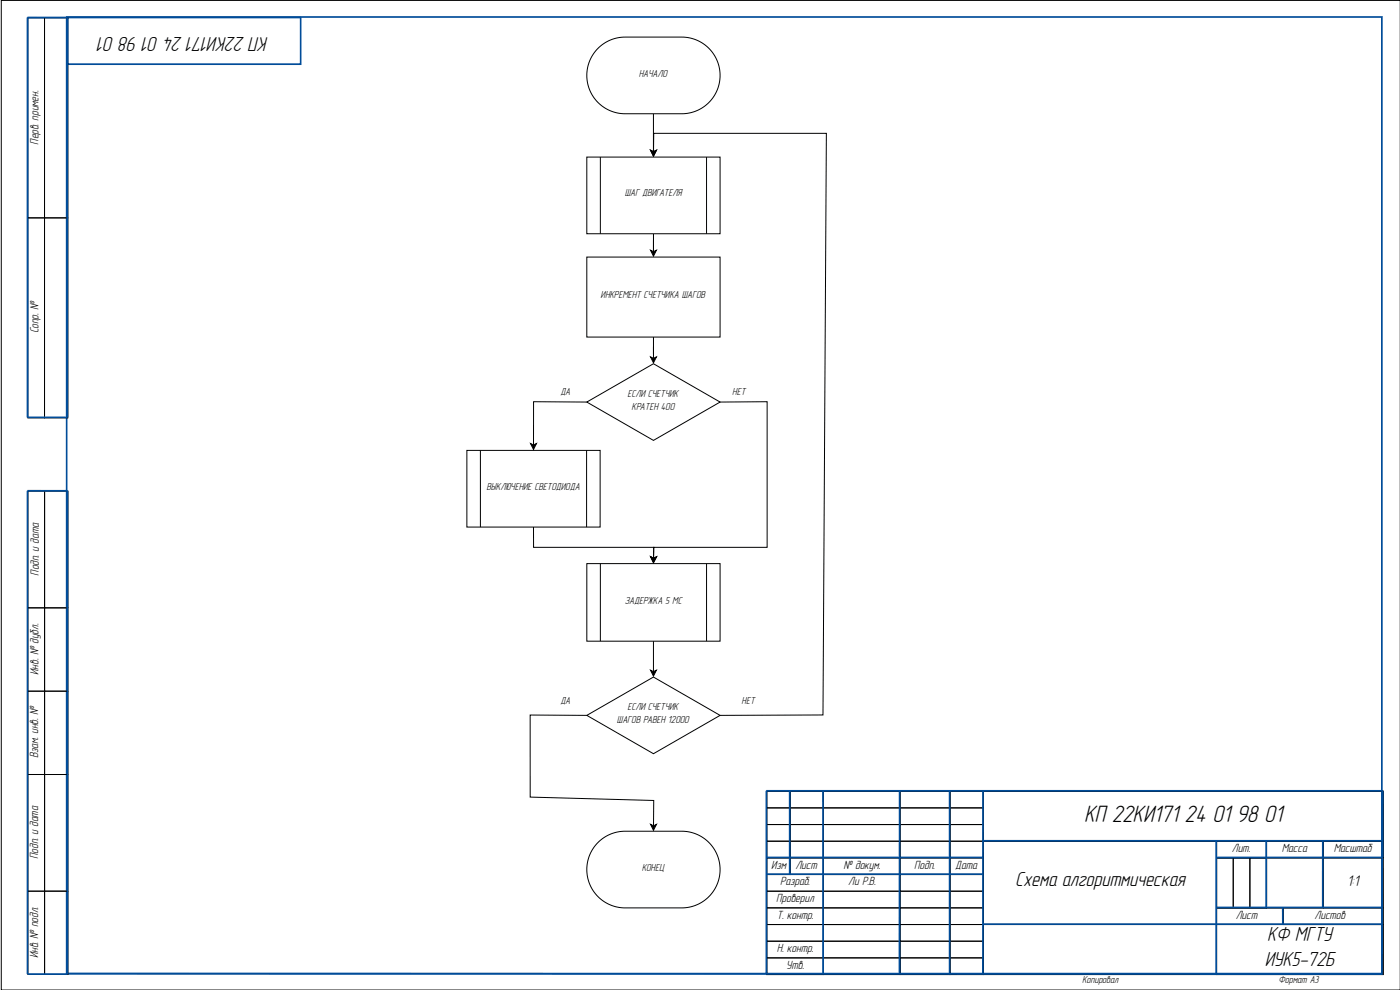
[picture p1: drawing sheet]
<svg xmlns="http://www.w3.org/2000/svg" width="420mm" height="297mm" viewBox="0 0 420 297" stroke-linecap="round" stroke-linejoin="round" font-family="sans-serif">
<g fill="none" stroke="#000" stroke-width=".3">
<path d="M8.4 5.4h5v60h-5zM13.4 5.4h7v60h-7zM420.2 .1h-419.8v296.9M196.1 34.1v11.4M195.2 45.1l.9 .4 .9-.4-.9 1.7zM8.4 65.4h5v60h-5zM13.4 65.4h7v60h-7zM8.4 147.4h5v35h-5zM13.4 147.4h7v35h-7zM8.4 182.4h5v25h-5zM13.4 182.4h7v25h-7zM8.4 207.4h5v25h-5z"/>
<path d="M13.4 207.4h7v25h-7zM8.4 232.4h5v35h-5zM13.4 232.4h7v35h-7zM230.1 237.4h185v55h-185zM230.1 237.4h7v5h-7zM237.1 237.4h10v5h-10zM247.1 237.4h23v5h-23zM270.1 237.4h15v5h-15zM285.2 237.4h9.9v5h-9.9zM295.2 237.4h120v15h-120zM230.1 242.4h7v5h-7zM230.1 252.4h7v5h-7z"/>
<path d="M230.1 257.4h7v5h-7zM230.1 247.4h7v5h-7zM237.1 242.4h10v5h-10zM237.1 247.4h10v5h-10zM237.1 252.4h10v5h-10zM237.1 257.4h10v5h-10zM247.1 242.4h23v5h-23zM247.1 247.4h23v5h-23zM247.1 252.4h23v5h-23zM247.1 257.4h23v5h-23zM270.1 242.4h15v5h-15zM270.1 257.4h15v5h-15z"/>
<path d="M270.1 247.4h15v5h-15zM270.1 252.4h15v5h-15zM285.2 242.4h9.9v5h-9.9zM285.2 247.4h10v5h-10zM285.2 252.4h10v5h-10zM285.2 257.4h10v5h-10zM295.2 252.4h70v25h-70zM365.1 257.4h15v15h-15zM365.2 252.4h14.9v5h-14.9zM365.2 257.4h5v15h-5zM370.1 257.4h5v15h-5zM375.2 257.4h5v15h-5z"/>
<path d="M380.2 252.4h17v5h-17zM380.2 257.4h17v15h-17zM397.1 257.4h18v15h-18zM397.2 252.4h18v5h-18zM8.4 267.4h5v25h-5zM13.4 267.4h7v25h-7zM230.1 267.4h17v5h-17zM230.1 272.4h17v5h-17zM230.1 262.4h17v5h-17zM230.1 277.4h17v5h-17zM247.1 272.4h23v5h-23zM247.1 267.4h23v5h-23z"/>
<path d="M247.1 277.4h23v5h-23zM247.2 262.4h23v5h-23zM270.1 262.4h15v5h-15zM270.1 267.4h15v5h-15zM270.1 277.4h15v5h-15zM270.2 272.4h15v5h-15zM285.2 262.4h10v5h-10zM285.2 267.4h10v5h-10zM285.2 272.4h10v5h-10zM285.2 277.4h10v5h-10zM295.1 277.4h70v15h-70zM365.2 277.4h50v15h-50z"/>
<path d="M365.2 272.4h20v5h-20zM385.1 272.4h30v5h-30zM230.1 282.4h17v5h-17zM230.1 287.4h17v5h-17zM247.2 282.4h23v5h-23zM247.2 287.4h23v5h-23zM270.1 282.4h15v5h-15zM270.2 287.4h15v5h-15zM285.1 287.4h10v5h-10zM285.2 282.4h10v5h-10z"/>
</g>
<g fill="none" stroke="#004c99" stroke-width=".51">
<path d="M8.2 5.2l12.1 .1-.1 119.9h-12zM20 5.1h394.8v287h-394.8zM20.3 5.3h70v14h-70zM8.3 147.2h12v145h-12zM237 237.2v25M247 237.2v55M270 237.2v54.9M285 237.2v55M295 237.3v54.9M230 257.2h65M295 252.2h120M365 252.2v40"/>
<path d="M380 252.3v19.9M397 252.3v19.9M415 257.2h-50M230 262.2h65M295 277.2h120M365 272.2h50M385 272.2v5M20 292.1l395 .1M414.8 292.1l.2-54.8-185-.1v55"/>
</g>
<path d="M195.2 45.1l.9 .4 .9-.4-.9 1.7z" fill="#000"/>
<path d="M179.5 14.5l1.5-1.3 1.7-1 1.9-.7 1.9-.3 18.4-.1 3.3 .6 2.1 .9 1.8 1.3 1.6 1.7 1.2 1.9 .8 2.1 .4 2.2-.1 2.2-.5 2.2-1.2 2.6-1.9 2.3-2.6 1.8-2.7 .9-2.2 .3h-17.6l-3.3-.6-2.8-1.3-2.1-1.8-1.7-2.6-1-2.7-.3-2.8 .4-2.7 1.3-2.9z" fill="#fff"/>
<path d="M179.5 14.5l1.5-1.3 1.7-1 1.9-.7 1.9-.3 18.4-.1 3.3 .6 2.1 .9 1.8 1.3 1.6 1.7 1.2 1.9 .8 2.1 .4 2.2-.1 2.2-.5 2.2-1.2 2.6-1.9 2.3-2.6 1.8-2.7 .9-2.2 .3h-17.6l-3.3-.6-2.8-1.3-2.1-1.8-1.7-2.6-1-2.7-.3-2.8 .4-2.7 1.3-2.9z" fill="none" stroke="#000" stroke-width=".3"/>
<path d="M179.5 252.7l1.5-1.2 1.7-1 1.9-.7 1.9-.4h18.4l3.3 .6 2.1 .9 1.8 1.3 1.6 1.6 1.2 1.9 .8 2.1 .4 2.2-.1 2.3-.5 2.2-1.2 2.5-2 2.4-2.5 1.8-2.7 .9-2.2 .3h-17.6l-3.3-.6-2.8-1.4-2.1-1.8-1.6-2.3-1.1-2.9-.3-2.8 .4-2.8 1.3-2.8z" fill="#fff"/>
<path d="M195.2 75.1l.9 .4 .9-.4-.9 1.7zM196.1 70.1v5.4M179.5 252.7l1.5-1.2 1.7-1 1.9-.7 1.9-.4h18.4l3.3 .6 2.1 .9 1.8 1.3 1.6 1.6 1.2 1.9 .8 2.1 .4 2.2-.1 2.3-.5 2.2-1.2 2.5-2 2.4-2.5 1.8-2.7 .9-2.2 .3h-17.6l-3.3-.6-2.8-1.4-2.1-1.8-1.6-2.3-1.1-2.9-.3-2.8 .4-2.8 1.3-2.8z" fill="none" stroke="#000" stroke-width=".3"/>
<path d="M195.2 75.1l.9 .4 .9-.4-.9 1.7z" fill="#000"/>
<path d="M176.1 47.1h40v23h-40z" fill="#fff"/>
<path d="M176.1 47.1h40v23h-40zM180.2 47.1v23M212.1 47.1v23M195.2 107.1l.9 .4 .9-.4-.9 1.7zM196.1 101.1v6.4" fill="none" stroke="#000" stroke-width=".3"/>
<path d="M195.2 107.1l.9 .4 .9-.4-.9 1.7z" fill="#000"/>
<path d="M176.1 77.1h40v24h-40z" fill="#fff"/>
<path d="M176.1 77.1h40v24h-40z" fill="none" stroke="#000" stroke-width=".3"/>
<path d="M140.1 135.1h40v23h-40z" fill="#fff"/>
<path d="M140.1 135.1h40v23h-40zM144.2 135.1v23M176.1 135.1v23M196.1 192.4v9.1M195.2 201.1l.9 .4 .9-.4-.9 1.7z" fill="none" stroke="#000" stroke-width=".3"/>
<path d="M195.2 201.1l.9 .4 .9-.4-.9 1.7z" fill="#000"/>
<path d="M176.1 169.1h40v23.3h-40z" fill="#fff"/>
<path d="M176.1 169.1h40v23.3h-40zM180.2 169.1v23.3M212.1 169.1v23.3" fill="none" stroke="#000" stroke-width=".3"/>
<path d="M176.1 214.6l20-11.5 20 11.5-20 11.5z" fill="#fff"/>
<path d="M176.1 214.6l20-11.5 20 11.5-20 11.5z" fill="none" stroke="#000" stroke-width=".3"/>
<path d="M176.1 120.6l20-11.5 20 11.5-20 11.5z" fill="#fff"/>
<path d="M195.3 45.1l.8 .4 .9-.4-.9 1.7zM196.1 45.5l.1-5.5h51.8l-1 174.5-30.9 .1M159.2 133.1l.9 .4 .9-.4-.9 1.7zM176.1 120.6l20-11.5 20 11.5-20 11.5zM176.1 120.6l-16-.1v13M216.1 120.6l14.1-.1v43.7h-34v3.3v-3.3h-36.1v-6.1M195.3 167l.9 .5 .9-.5-1 1.8zM176.1 214.6l-17-.1v24.6l37.1 1.1-.1 7.6M195.3 247.3l.8 .5 .9-.5-.9 1.8z" fill="none" stroke="#000" stroke-width=".3"/>
<path d="M195.3 45.1l.8 .4 .9-.4-.9 1.7zM159.2 133.1l.9 .4 .9-.4-.9 1.7zM195.3 167l.9 .5 .9-.5-1 1.8zM195.3 247.3l.8 .5 .9-.5-.9 1.8z" fill="#000"/>
<text font-size="7.3" x="325.4" y="246.6">КП 22КИ171 24 01 98 01</text>
<g font-size="6.3">
<text x="80.6" y="11" transform="rotate(-180 80.6 11)">КП 22КИ171 24 01 98 01</text>
<text x="304.7" y="265.9">Схема алгоритмическая</text>
<text x="380.3" y="282.4">КФ МГТУ</text>
<text x="379.6" y="289.8">ИУК5-72Б</text>
</g>
<text font-size="4.7" x="404.3" y="265.7">1:1</text>
<g font-size="3.7">
<text x="11.6" y="43.4" transform="rotate(-90 11.6 43.4)">Перв. примен.</text>
<text x="11.5" y="100" transform="rotate(-90 11.5 100)">Сопр. №</text>
<text x="11.6" y="172.7" transform="rotate(-90 11.6 172.7)">Подп. и дата</text>
<text x="11.6" y="202.5" transform="rotate(-90 11.6 202.5)">Инв. № дубл.</text>
<text x="11.5" y="227.5" transform="rotate(-90 11.5 227.5)">Взам. инв. №</text>
<text x="11.5" y="257.7" transform="rotate(-90 11.5 257.7)">Подп. и дата</text>
<text x="369.7" y="255.5">Лит.</text>
<text x="384.8" y="255.5">Масса</text>
<text x="400.4" y="255.5">Масштаб</text>
<text x="231.5" y="260.6">Изм</text>
<text x="238.7" y="260.6">Лист</text>
<text x="253.2" y="260.6">№ докум.</text>
<text x="274.4" y="260.6">Подп.</text>
<text x="286.7" y="260.6">Дата</text>
<text x="234.2" y="265.4">Разраб.</text>
<text x="254.6" y="265.4">Ли Р.В.</text>
<text x="233" y="270.5">Проверил</text>
<text x="233.2" y="275.6">Т. контр.</text>
<text x="370.9" y="275.6">Лист</text>
<text x="394.6" y="275.6">Листов</text>
<text x="11.4" y="287.5" transform="rotate(-90 11.4 287.5)">Инв. № подл.</text>
<text x="233.2" y="285.5">Н. контр.</text>
<text x="236" y="290.6">Утв.</text>
</g>
<g font-size="3.1">
<text x="191.7" y="23.1">НАЧАЛО</text>
<text x="187.5" y="58.9">ШАГ ДВИГАТЕЛЯ</text>
<text x="180.3" y="89.4">ИНКРЕМЕНТ СЧЕТЧИКА ШАГОВ</text>
<text x="168.2" y="118.4">ДА</text>
<text x="188.4" y="119.1">ЕСЛИ СЧЕТЧИК</text>
<text x="219.8" y="118.4">НЕТ</text>
<text x="189.6" y="122.9">КРАТЕН 400</text>
<text x="146" y="147.1">ВЫКЛЮЧЕНИЕ СВЕТОДИОДА</text>
<text x="187.6" y="181.1">ЗАДЕРЖКА 5 МС</text>
<text x="168.2" y="211.3">ДА</text>
<text x="188.4" y="213.1">ЕСЛИ СЧЕТЧИК</text>
<text x="222.6" y="211.3">НЕТ</text>
<text x="185.2" y="216.9">ШАГОВ РАВЕН 12000</text>
<text x="192.6" y="261.4">КОНЕЦ</text>
<text x="324.8" y="294.9">Копировал</text>
<text x="383.7" y="294.9">Формат А3</text>
</g>
</svg>
